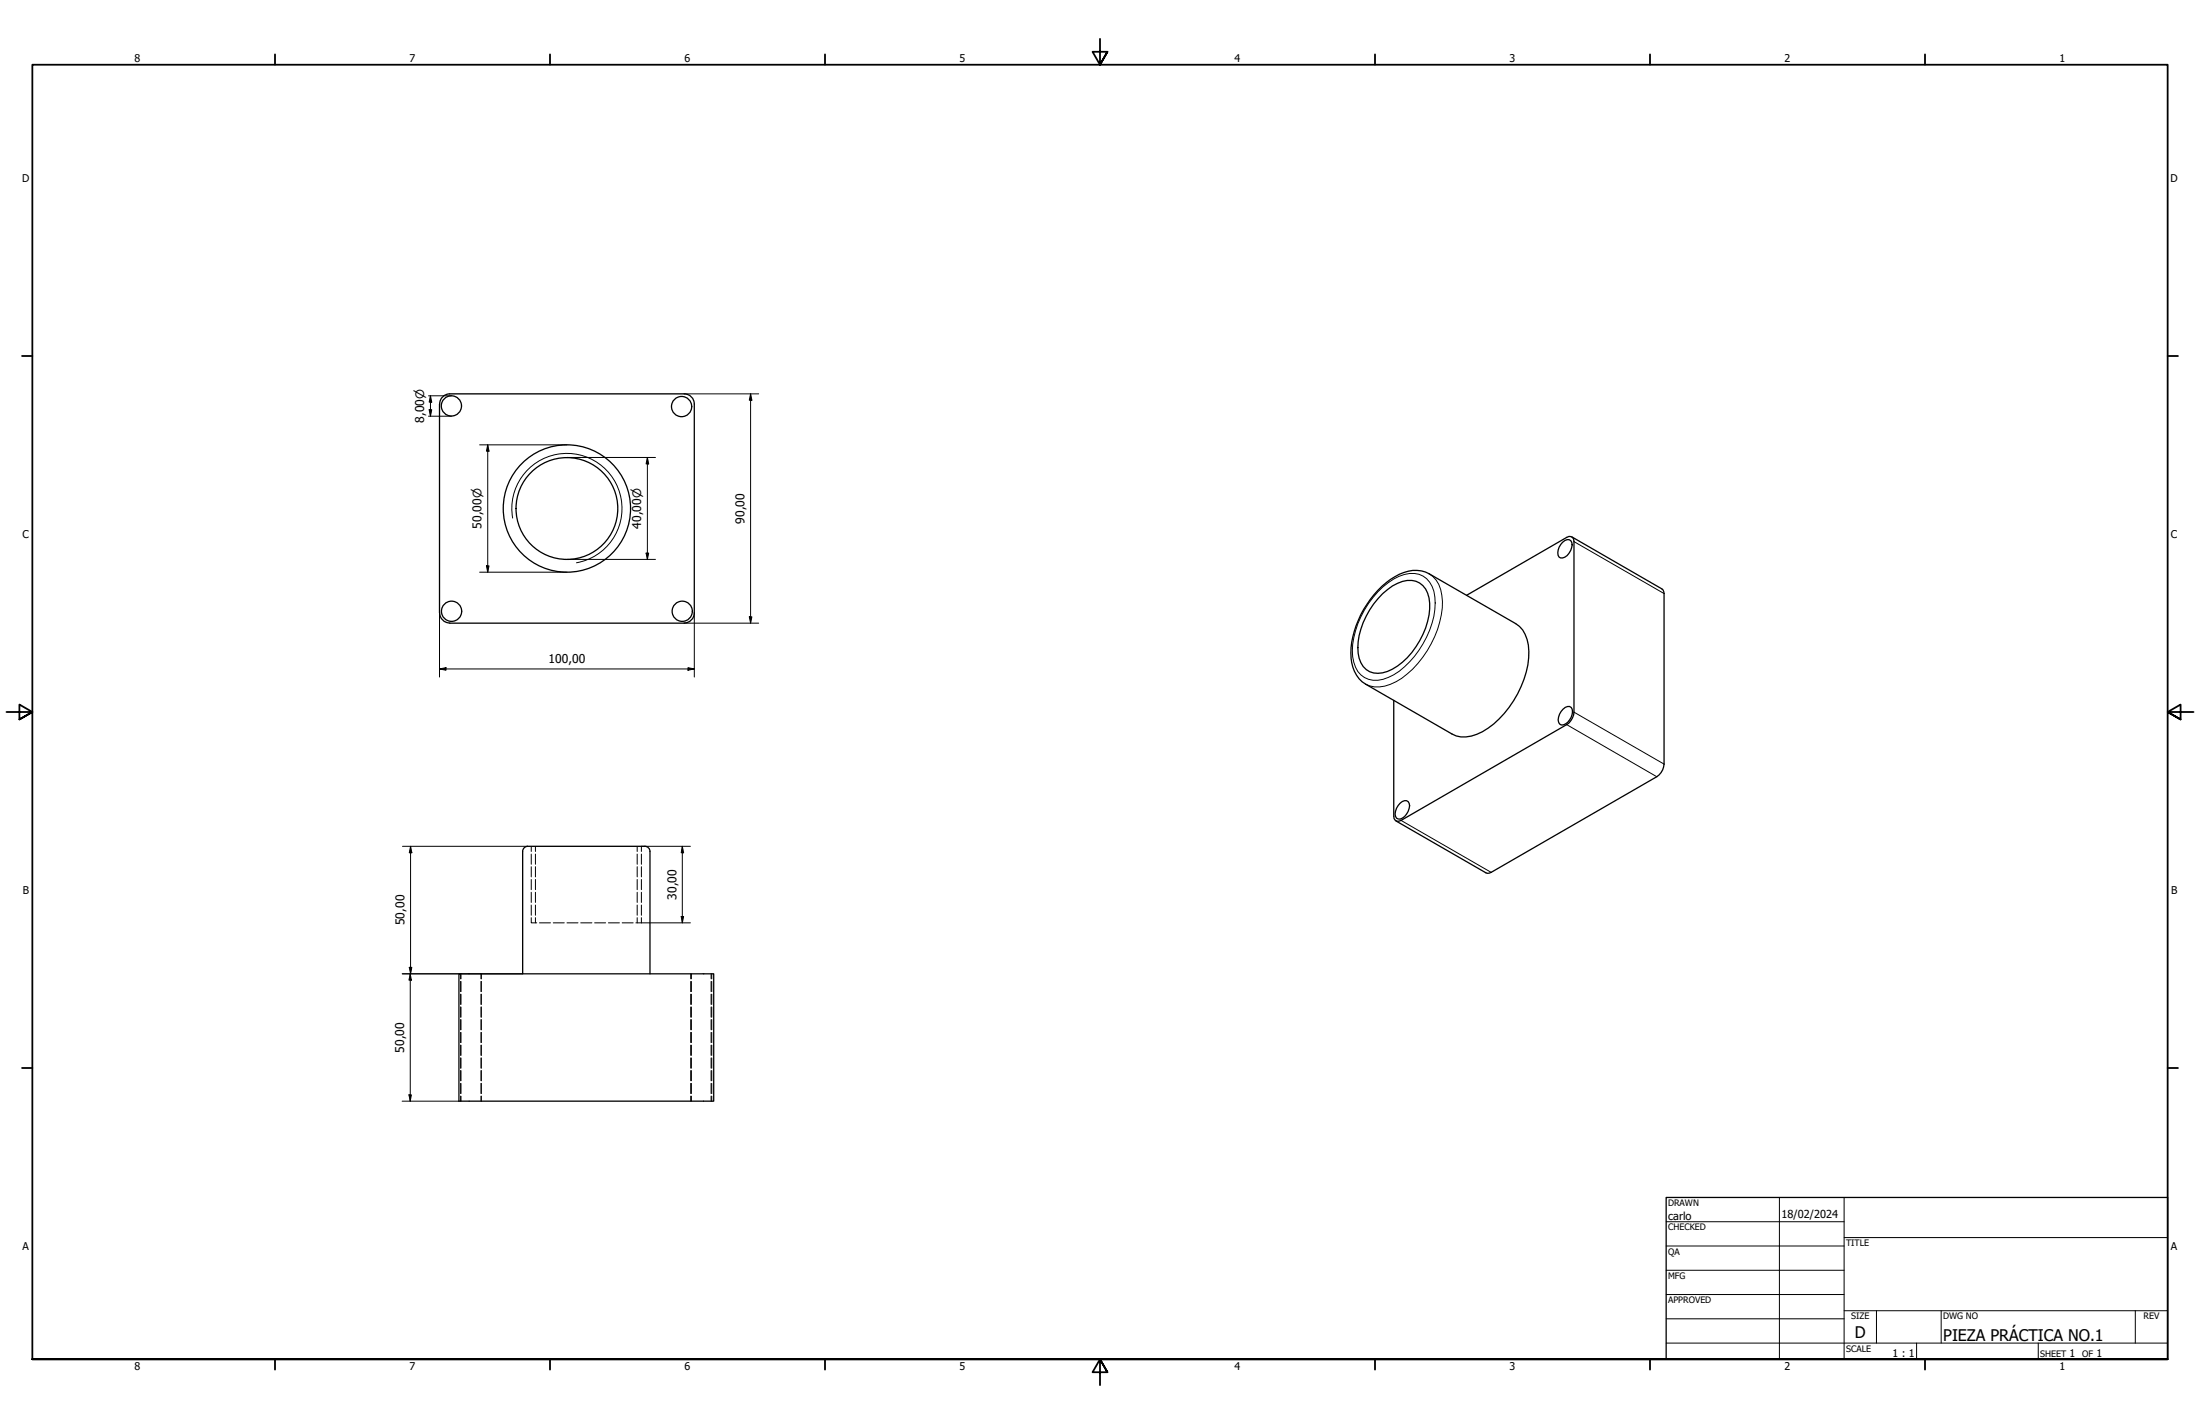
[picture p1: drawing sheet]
<svg xmlns="http://www.w3.org/2000/svg" width="864mm" height="559mm" viewBox="0 0 864 559" stroke-linecap="round" stroke-linejoin="round" font-family="sans-serif">
<!-- layer: Oculto (ISO) -->
<g fill="none" stroke="#000" stroke-width=".39">
<path d="M208.5 332.1v2M208.5 335.2v4M210.2 332.1v2M210.2 335.2v4M250.1 332.1v2M250.1 335.2v4M251.8 332.1v2M251.8 335.2v4M208.5 340.1v4M208.5 345.1v4M208.5 350.1v4M208.5 355.2v4"/>
<path d="M210.2 340.1v4M210.2 345.1v4M210.2 350.1v4M210.2 355.2v4M250.1 340.1v4M250.1 345.1v4M250.1 350.1v4M250.1 355.2v4M251.8 340.1v4M251.8 345.1v4M251.8 350.1v4M251.8 355.2v4"/>
<path d="M208.5 360.1v2h2.2M210.2 360.1v2M211.8 362.1h4.3M217.2 362.1h4.3M222.6 362.1h4.3M228 362.1h4.3M233.4 362.1h4.3M238.8 362.1h4.3M244.2 362.1h4.3M250.1 360.1v2M251.8 360.1v2h-2.2M180.8 382.1v2"/>
<path d="M180.8 385.1v4M180.8 390.1v4M180.8 395.2v4M188.8 382.1v2M188.8 385.1v4M188.8 390.1v4M188.8 395.2v4M188.9 382.1v2M188.9 385.1v4M188.9 390.1v4M188.9 395.2v4M271.1 382.1v2"/>
<path d="M271.1 385.1v4M271.1 390.1v4M271.1 395.2v4M271.4 382.1v2M271.4 385.1v4M271.4 390.1v4M271.4 395.2v4M279.1 382.1v2M279.1 385.1v4M279.1 390.1v4M279.1 395.2v4M279.4 382.1v2"/>
<path d="M279.4 385.1v4M279.4 390.1v4M279.4 395.2v4M180.8 400.1v4M180.8 405.1v4M180.8 410.1v4M180.8 415.2v4M188.8 400.1v4M188.8 405.1v4M188.8 410.1v4M188.8 415.2v4M188.9 400.1v4"/>
<path d="M188.9 405.1v4M188.9 410.1v4M188.9 415.2v4M271.1 400.1v4M271.1 405.1v4M271.1 410.1v4M271.1 415.2v4M271.4 400.1v4M271.4 405.1v4M271.4 410.1v4M271.4 415.2v4M279.1 400.1v4"/>
<path d="M279.1 405.1v4M279.1 410.1v4M279.1 415.2v4M279.4 400.1v4M279.4 405.1v4M279.4 410.1v4M279.4 415.2v4M180.8 420.1v4M180.8 425.1v4M180.8 430.1v2M188.8 420.1v4M188.8 425.1v4"/>
<path d="M188.8 430.1v2M188.9 420.1v4M188.9 425.1v4M188.9 430.1v2M271.1 420.1v4M271.1 425.1v4M271.1 430.1v2M271.4 420.1v4M271.4 425.1v4M271.4 430.1v2M279.1 420.1v4M279.1 425.1v4"/>
<path d="M279.1 430.1v2M279.4 420.1v4M279.4 425.1v4M279.4 430.1v2"/>
</g>
<!-- layer: Visible (ISO) -->
<g fill="none" stroke="#000" stroke-width=".51">
<path d="M172.5 158.6v81.9M268.5 154.6h-91.9a4 4 0 0 0-4 3.9M268.6 154.6a4 4 0 0 1 3.9 3.9M272.5 158.6v81.9a4 4 0 0 1-3.9 4M613.4 212.8a2.06 2.06 0 0 1 3.6 0 5.2 5.2 0 0 1-4.4 6.1 2.27 2.27 0 0 1-1-3l.4-1.1zM617 210.7l35.8 20.8 .4 1.4v66.9a6.4 6.4 0 0 1-2.8 5l-65.8 37.8-1.3-.1-35.4-20.4M540.9 231.6a24 24 0 0 1 13.6-7.8 11.1 11.1 0 0 1 6.5 1.4l34 19.5a12.4 12.4 0 0 1 5.1 10.9 38.7 38.7 0 0 1-18.2 31.5 12.3 12.3 0 0 1-11.9 .9l-33.9-19.5a13.5 13.5 0 0 1-5.8-12.3 38.5 38.5 0 0 1 10.6-24.6zM542.7 233a15.9 15.9 0 0 1 11.5-5.2 7.8 7.8 0 0 1 6.8 6.8 29.4 29.4 0 0 1-10.5 25.2 14.2 14.2 0 0 1-11.3 4.3 8.1 8.1 0 0 1-6.1-7.8 30.2 30.2 0 0 1 9.6-23.3zM575.7 233.6l39.3-22.7a1.76 1.76 0 0 1 2-.2 1.76 1.76 0 0 1 .9 1.8v67a6.4 6.4 0 0 1-2.9 4.9l-65 37.5a1.76 1.76 0 0 1-2 .2 1.76 1.76 0 0 1-.9-1.8v-45.5M172.6 240.5a4 4 0 0 0 4 4M176.5 244.5h92M613.6 278.3a2.03 2.03 0 0 1 3.6 0 5.3 5.3 0 0 1-4.4 6.2 2.39 2.39 0 0 1-1-3.1l.4-1.2z"/>
<path d="M549.6 315.2a2.06 2.06 0 0 1 3.5 0 5.7 5.7 0 0 1-3.5 6.2 1.71 1.71 0 0 1-2-2 6.5 6.5 0 0 1 2-4.2zM180.1 382.1h100.1v50h-100.1zM205.2 382.1v-48l.6-1.4 1.3-.6h46l1.5 .6 .5 1.4v48"/>
<circle cx="177.2" cy="159.3" r="4"/>
<circle cx="267.6" cy="159.5" r="4"/>
<circle cx="222.5" cy="199.5" r="25"/>
<circle cx="222.5" cy="199.5" r="20"/>
<circle cx="177.3" cy="239.9" r="4"/>
<circle cx="267.8" cy="239.9" r="4"/>
</g>
<!-- layer: Visible fina (ISO) -->
<path d="M201.2 203.3a21.6 21.6 0 0 1 17.6-25 21.6 21.6 0 0 1 25 17.5 21.6 21.6 0 0 1-17.5 25M617.9 212.5l35.3 20.4M540.9 232.2a19.7 19.7 0 0 1 14.3-7.2 9 9 0 0 1 8 9.3 34.6 34.6 0 0 1-11.9 27.4 17.5 17.5 0 0 1-12.3 5.3 8.6 8.6 0 0 1-7.6-7.1 30.1 30.1 0 0 1 5.8-23.1zM561 225.2a12 12 0 0 1 5.2 10.8 38.9 38.9 0 0 1-18.2 31.5 12.5 12.5 0 0 1-11.9 1M617.9 279.5l35.3 20.3M615 284.4l35.4 20.4M550 321.9l35.3 20.4" fill="none" stroke="#000" stroke-width=".39"/>
<!-- layer: Border (ANSI) -->
<g fill="none" stroke="#000" stroke-width=".7">
<path d="M431.8 15.2v10.2l-2.9-5.1h5.8l-2.9 5.1 2.9-5.1M107.9 21.3v4.1M215.9 21.3v4.1M323.8 21.3v4.1M539.8 21.3v4.1M647.7 21.3v4.1M755.6 21.3v4.1M8.6 139.7h4.1M850.9 139.7h4.1M2.5 279.4h10.2l-5.1-2.9v5.8l5.1-2.9-5.1 2.9M861.1 279.4h-10.2l5.1-2.9v5.8l-5.1-2.9 5.1 2.9M8.6 419.1h4.1"/>
<path d="M850.9 419.1h4.1M12.7 533.4v-508h838.2v508h-838.2h838.2M107.9 533.4v4.1M215.9 533.4v4.1M323.8 533.4v4.1M434.7 538.5l-2.9-5.1 2.9 5.1h-5.8l2.9-5.1v10.2M539.8 533.4v4.1M647.7 533.4v4.1M755.6 533.4v4.1"/>
</g>
<g fill="none" stroke="#000" stroke-width=".39">
<path d="M654 479.4h69.9M698.5 469.9v63.5M723.9 469.9v63.5M654 488.9h69.9M654 498.5h69.9M723.9 485.6h127M654 508h69.9M654 517.5h69.9M723.9 514.3h127M736.6 514.3v12.7M762 514.3v12.7M838.2 514.3v12.7"/>
<path d="M654 527h196.9M752.3 527v6.4M800.1 527v6.4"/>
</g>
<path d="M654 469.9h196.9v63.5h-196.9z" fill="none" stroke="#000" stroke-width=".51"/>
<!-- layer: Cota (ISO) -->
<g fill="none" stroke="#000" stroke-width=".39">
<path d="M168.2 155.3h9M169 155.3l.5 2.5h-1zM169 155.3v8M268.5 154.6h29.3M294.6 154.6l.5 2.4h-1zM294.6 154.6v89.9M168.2 163.3h9M168.5 160.8h1l-.5 2.5zM188.3 174.6h34.3M191.5 174.6l.5 2.4h-1.1zM191.5 174.6v49.9M222.6 179.5h34.7"/>
<path d="M254.1 179.5l.5 2.6h-1zM254.1 179.5v40M222.6 219.5h34.7M253.6 217h1l-.5 2.5zM188.3 224.5h34.3M190.9 222.1h1.1l-.5 2.4zM172.5 240.5v25.2M268.5 244.5h29.3M272.5 240.5v25.2M294.1 242.1h1l-.5 2.4zM172.5 262.5l2.6-.5v1zM172.5 262.5h100"/>
<path d="M270.1 262l2.4 .5-2.4 .5zM158 332.1h49.1M161.2 332.1l.5 2.5h-1zM161.2 332.1v50M251.8 332.1h19.2M267.8 332.1l.6 2.5h-1zM267.8 332.1v30M267.4 359.7h1l-.6 2.4zM160.7 379.6h1l-.5 2.5zM251.8 362.1h19.2M157.9 382.1h47.3M161 382.1l.5 2.5h-1z"/>
<path d="M161 382.1v50M157.9 432.1h22.2M160.5 429.6h1l-.5 2.5z"/>
</g>
<g fill="#000">
<path d="M169 155.3l.5 2.5h-1zM294.6 154.6l.5 2.4h-1zM168.5 160.8h1l-.5 2.5zM191.5 174.6l.5 2.4h-1.1zM254.1 179.5l.5 2.6h-1zM253.6 217h1l-.5 2.5zM190.9 222.1h1.1l-.5 2.4zM294.1 242.1h1l-.5 2.4zM172.5 262.5l2.6-.5v1zM270.1 262l2.4 .5-2.4 .5zM161.2 332.1l.5 2.5h-1zM267.8 332.1l.6 2.5h-1z"/>
<path d="M267.4 359.7h1l-.6 2.4zM160.7 379.6h1l-.5 2.5zM161 382.1l.5 2.5h-1zM160.5 429.6h1l-.5 2.5z"/>
</g>
<g font-size="6.3">
<text x="728.1" y="524.9">D</text>
<text x="762.8" y="526.2">PIEZA PRÁCTICA NO.1</text>
</g>
<g font-size="4.8">
<text x="166.6" y="165.9" transform="rotate(-90 166.6 165.9)">8,00⌀</text>
<text x="189" y="207.5" transform="rotate(-90 189 207.5)">50,00⌀</text>
<text x="251.7" y="207.5" transform="rotate(-90 251.7 207.5)">40,00⌀</text>
<text x="292.3" y="205.5" transform="rotate(-90 292.3 205.5)">90,00</text>
<text x="215.3" y="260.2">100,00</text>
<text x="265.5" y="353.1" transform="rotate(-90 265.5 353.1)">30,00</text>
<text x="158.7" y="363.1" transform="rotate(-90 158.7 363.1)">50,00</text>
<text x="158.6" y="413.1" transform="rotate(-90 158.6 413.1)">50,00</text>
</g>
<g font-size="4.3">
<text x="654.8" y="478.6">carlo</text>
<text x="699.3" y="478">18/02/2024</text>
</g>
<g font-size="4.2">
<text x="52.8" y="24.4">8</text>
<text x="160.8" y="24.4">7</text>
<text x="268.7" y="24.4">6</text>
<text x="376.7" y="24.4">5</text>
<text x="484.6" y="24.4">4</text>
<text x="592.6" y="24.4">3</text>
<text x="700.5" y="24.4">2</text>
<text x="808.5" y="24.4">1</text>
<text x="8.8" y="71.4">D</text>
<text x="852" y="71.4">D</text>
<text x="8.9" y="211.1">C</text>
<text x="852.2" y="211.1">C</text>
<text x="9" y="350.8">B</text>
<text x="852.2" y="350.8">B</text>
<text x="8.9" y="490.5">A</text>
<text x="852.2" y="490.5">A</text>
<text x="742.9" y="532.6">1 : 1</text>
<text x="812.4" y="532.6">1</text>
<text x="823" y="532.6">1</text>
<text x="52.8" y="537.5">8</text>
<text x="160.8" y="537.5">7</text>
<text x="268.7" y="537.5">6</text>
<text x="376.7" y="537.5">5</text>
<text x="484.6" y="537.5">4</text>
<text x="592.6" y="537.5">3</text>
<text x="700.5" y="537.5">2</text>
<text x="808.5" y="537.5">1</text>
</g>
<g font-size="3.5">
<text x="654.8" y="473.2">DRAWN</text>
<text x="654.8" y="482.8">CHECKED</text>
<text x="724.7" y="488.9">TITLE</text>
<text x="654.8" y="492.3">QA</text>
<text x="654.8" y="501.8">MFG</text>
<text x="654.8" y="511.4">APPROVED</text>
<text x="726.7" y="517.7">SIZE</text>
<text x="762.8" y="517.7">DWG NO</text>
<text x="841.4" y="517.7">REV</text>
<text x="724.7" y="530.4">SCALE</text>
<text x="800.9" y="532.6">SHEET</text>
<text x="817.4" y="532.6">OF</text>
</g>
</svg>
